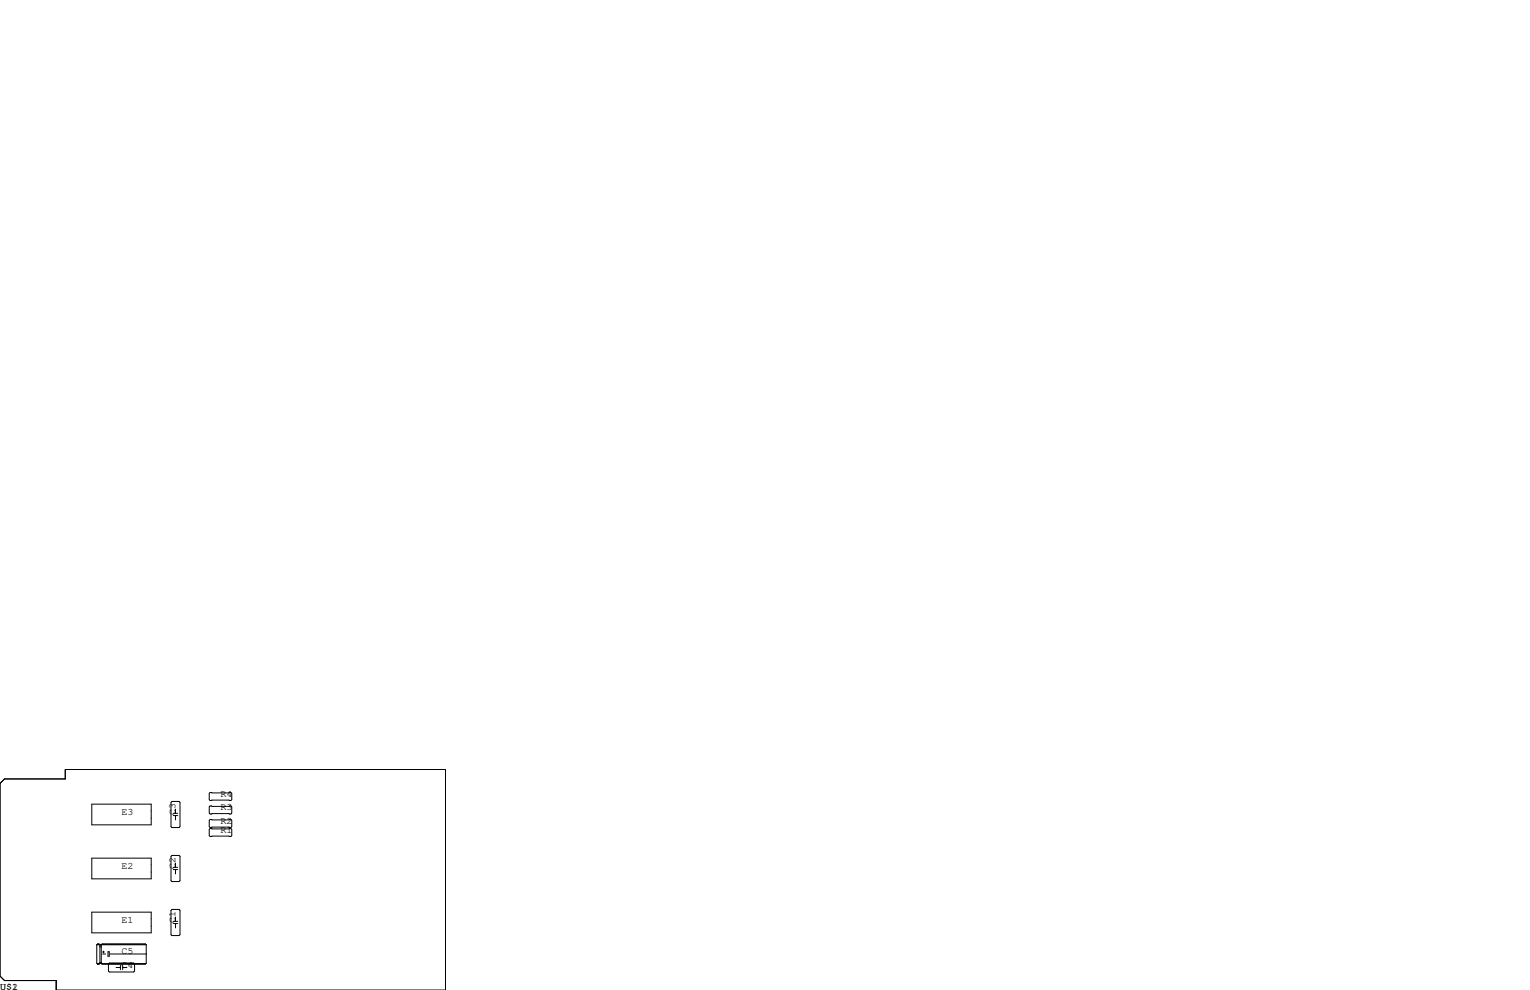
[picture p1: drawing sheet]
<svg xmlns="http://www.w3.org/2000/svg" width="432mm" height="279mm" viewBox="0 0 432 279" stroke-linecap="round" stroke-linejoin="round" font-family="sans-serif">
<g fill="none" stroke="#000" stroke-width=".28">
<path d="M0 221.1l1.3-1.3h17.1v-2.6h107.3v62.2h-109.8v-2.7h-14.6l-1.3-1.2zM25.9 226.9h16.8v5.9h-16.8zM48.5 226.2h2l.3 .2v6.9l-.3 .3h-2l-.2-.3v-6.9zM48.9 230.2h1.3M48.9 229.5h1.3M49.5 228.3v1.2M49.5 230.2v1.2M59.3 231.3h5.9l.2 .2v1.8l-.2 .3h-5.9l-.2-.3v-1.8zM59.3 233.8h5.9l.2 .3v1.7l-.2 .3h-5.9l-.2-.3v-1.7zM59.3 223.6h5.9l.2 .3v1.8l-.2 .2h-5.9l-.2-.2v-1.8zM59.3 227.5h5.9l.2 .2v1.8l-.2 .2h-5.9l-.2-.2v-1.8zM25.9 257.4h16.8v5.9h-16.8z"/>
<path d="M25.9 242.2h16.8v5.8h-16.8zM48.3 256.9l.2-.2h2l.3 .2v6.9l-.3 .2h-2l-.2-.2zM48.5 241.4h2l.3 .3v6.8l-.3 .3h-2l-.2-.3v-6.8zM48.9 245.4h1.3M48.9 244.8h1.3M49.5 243.6v1.2M49.5 245.4v1.2M49.5 258.8v1.2M27.3 266.6l.1 5.4M27.3 266.6l.3-.2h.3l.3 .2v5.2M27.3 266.6h14M27.4 272l.2 .1"/>
<path d="M27.4 272h.7M27.6 266.5h.3M27.6 272v.1M28.2 271.8h.4M28.2 267.2h.4M28.2 271.8l-.6 .2M28.2 271.7h.4M28.3 266.8h.1M28.6 271.8l.1 .2M28.7 272h12.4M28.7 272l.1 .1M28.8 266.5h12.2"/>
<path d="M28.8 272v.1M29 268.7h.5M29 269.2h.8M29.2 268.4v.5M30.5 268.6h.3v1.3h-.3zM30.6 272l.3-.2h6.8l.3 .2v2.1l-.3 .2h-6.8l-.3-.2zM31 269.2h10.3M32.8 273h1.2M34 272.4v1.3M34.6 273h1.2M34.6 272.4v1.3M41.3 266.6l-.3-.2h-12.2l-.2 .2v5.2"/>
<path d="M41.3 266.6v5.2l-.3 .2h-12.2M48.9 260.7h1.3M48.9 260h1.3M49.5 260.7v1.2"/>
</g>
<g font-size="2.8">
<text x="62.2" y="224.8">R4</text>
<text x="34.3" y="229.9">E3</text>
<text x="49.5" y="229.9" transform="rotate(-90 49.5 229.9)">C3</text>
<text x="62.2" y="232.4">R2</text>
<text x="62.2" y="228.6">R3</text>
<text x="62.2" y="234.9">R1</text>
<text x="34.3" y="245.1">E2</text>
<text x="49.5" y="245.1" transform="rotate(-90 49.5 245.1)">C2</text>
<text x="34.3" y="260.3">E1</text>
<text x="49.5" y="260.3" transform="rotate(-90 49.5 260.3)">C1</text>
<text x="34.3" y="269.2">C5</text>
<text x="34.3" y="273">C4</text>
<text x="0" y="279.4">U$1</text>
<text x="3.4" y="279.4">2</text>
</g>
</svg>
